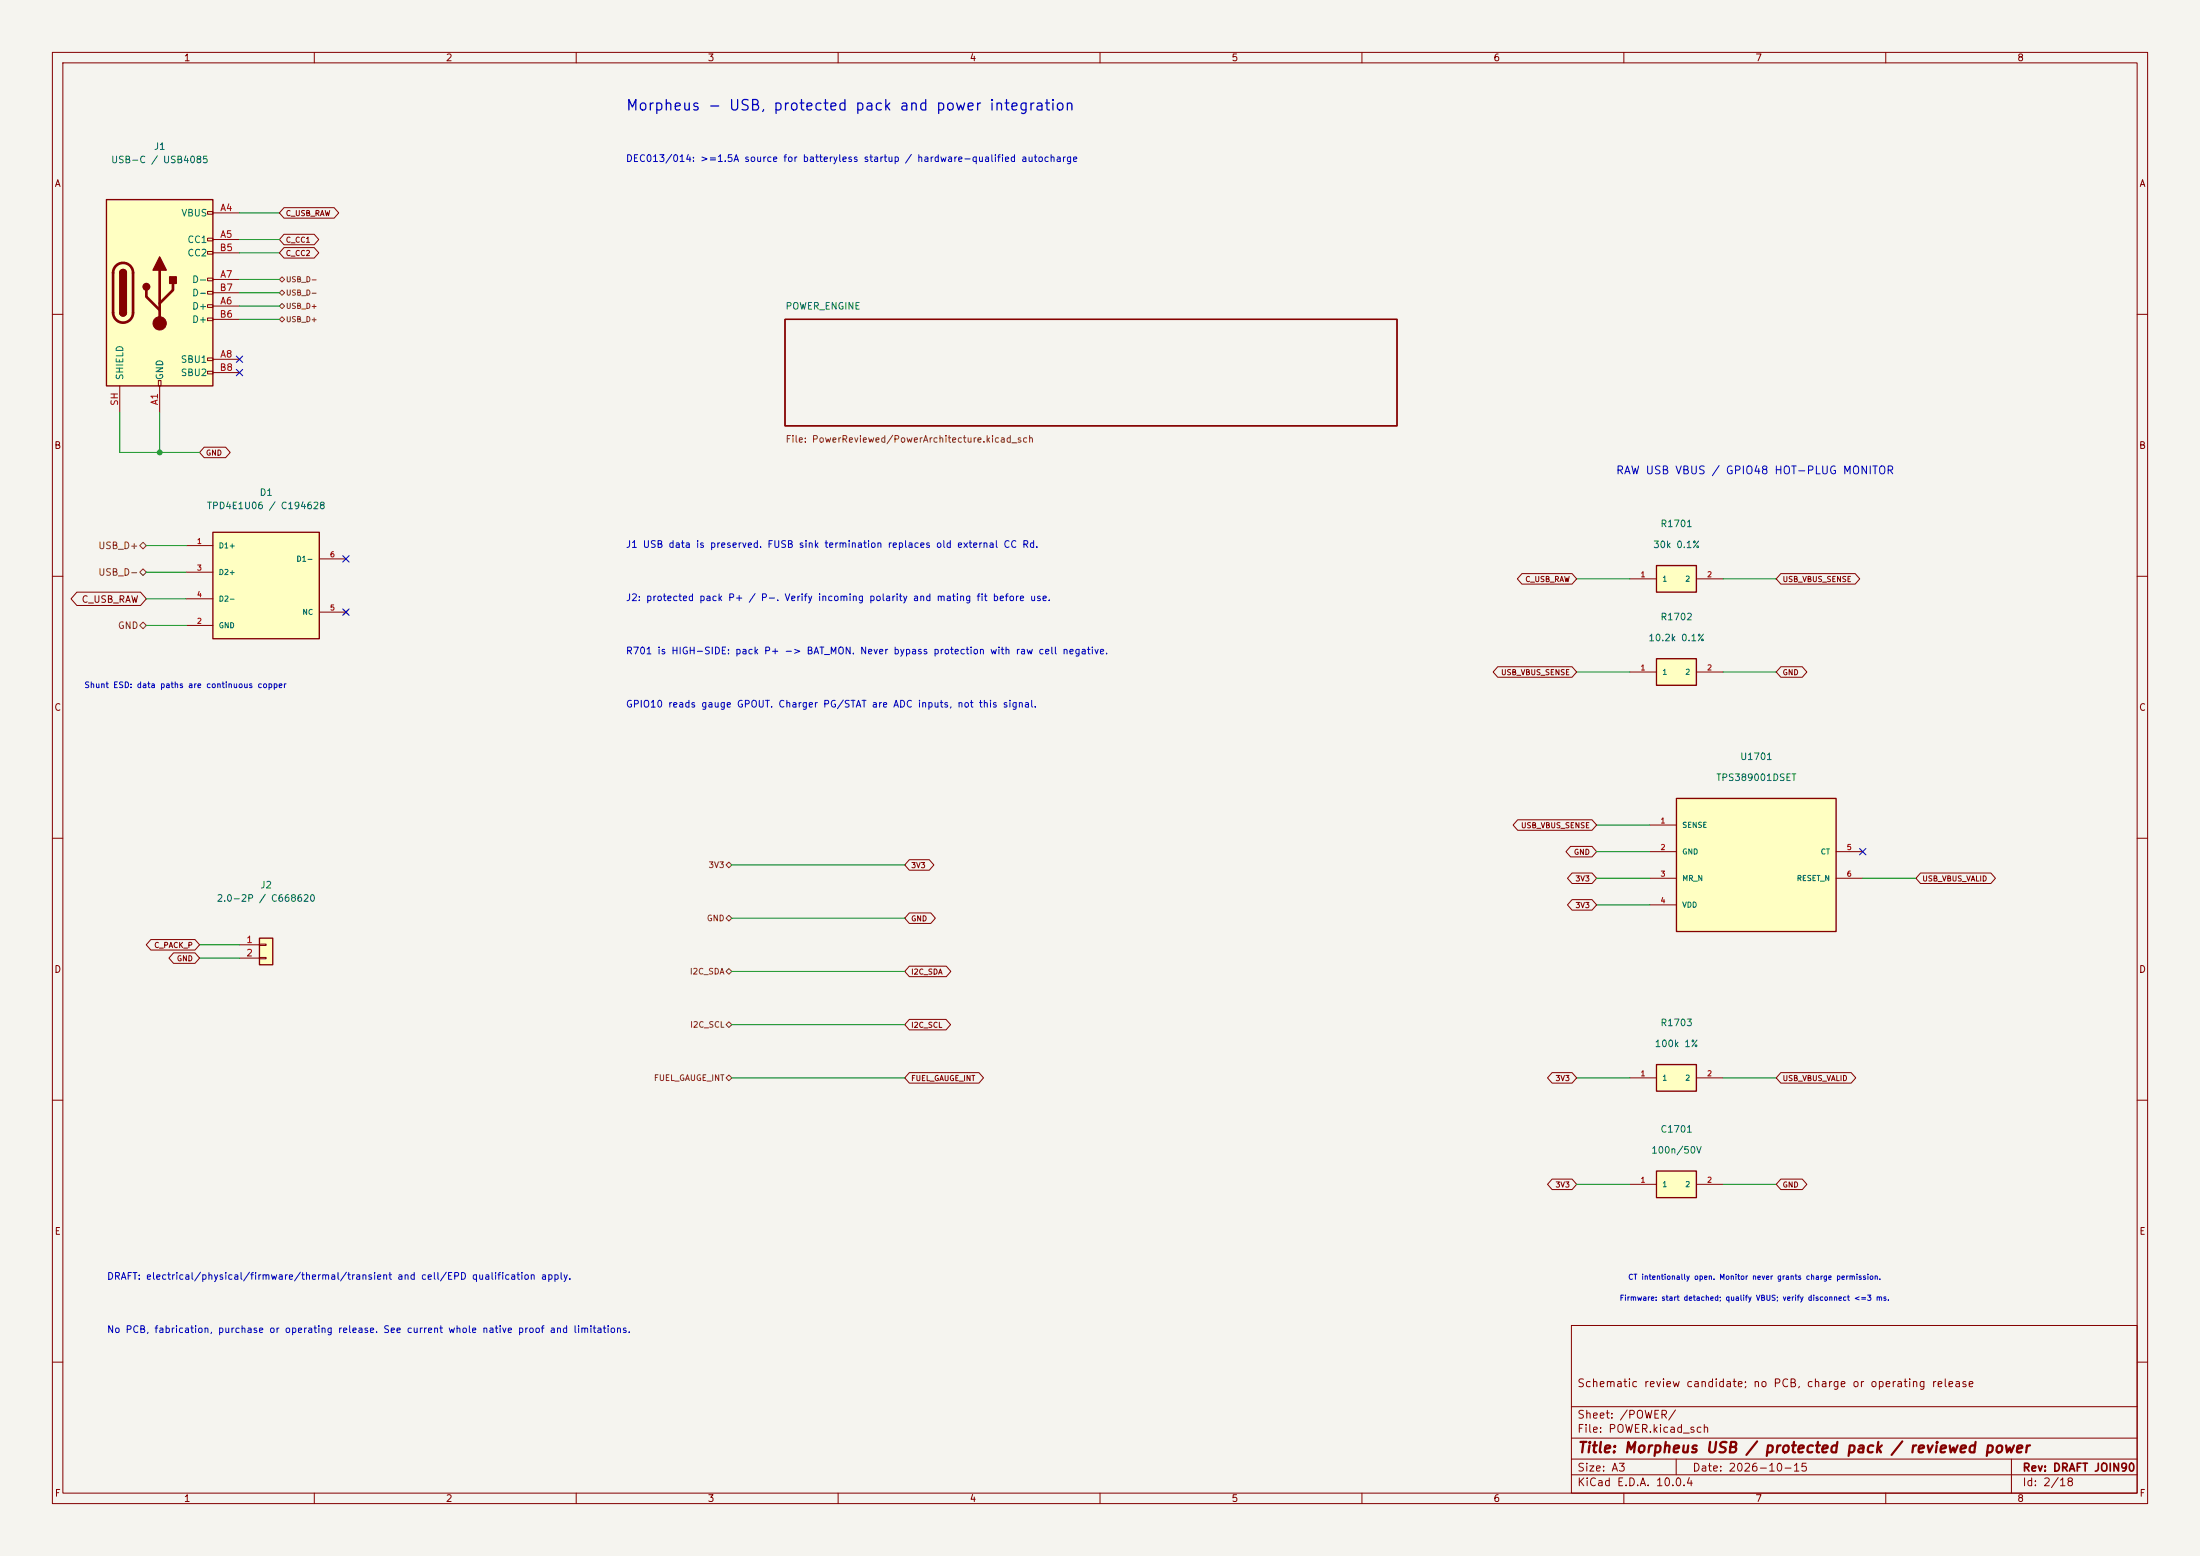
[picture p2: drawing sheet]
(kicad_sch (version 20250114) (generator "eeschema") (paper "A3") (title_block (title "Morpheus USB / protected pack / reviewed power") (date "2026-10-15") (rev "DRAFT JOIN90") (comment 1 "Schematic review candidate; no PCB, charge or operating release")) (lib_symbols (symbol "Connector:USB_C_Receptacle_USB2.0_16P"
   (pin_names
    (offset 1.016)) (exclude_from_sim no) (in_bom yes) (on_board yes)
   (in_pos_files yes)
   (duplicate_pin_numbers_are_jumpers no)
   (property "Reference" "J" (at 0 22.225 0) (show_name no) (do_not_autoplace no) (effects (font (size 1.27 1.27))))
   (property "Value" "USB_C_Receptacle_USB2.0_16P" (at 0 19.685 0) (show_name no) (do_not_autoplace no) (effects (font (size 1.27 1.27))))
   (property "Footprint" "" (at 3.81 0 0) (show_name no) (do_not_autoplace no) (hide yes) (effects (font (size 1.27 1.27))))
   (property "Datasheet" "https://www.usb.org/sites/default/files/documents/usb_type-c.zip" (at 3.81 0 0) (show_name no) (do_not_autoplace no) (hide yes) (effects (font (size 1.27 1.27))))
   (property "Description" "USB 2.0-only 16P Type-C Receptacle connector" (at 0 0 0) (show_name no) (do_not_autoplace no) (hide yes) (effects (font (size 1.27 1.27))))
   (symbol "USB_C_Receptacle_USB2.0_16P_0_0"
    (rectangle (start -0.254 -17.78) (end 0.254 -16.764) (stroke (width 0) (type default)) (fill (type none)))
    (rectangle (start 10.16 15.494) (end 9.144 14.986) (stroke (width 0) (type default)) (fill (type none)))
    (rectangle (start 10.16 10.414) (end 9.144 9.906) (stroke (width 0) (type default)) (fill (type none)))
    (rectangle (start 10.16 7.874) (end 9.144 7.366) (stroke (width 0) (type default)) (fill (type none)))
    (rectangle (start 10.16 2.794) (end 9.144 2.286) (stroke (width 0) (type default)) (fill (type none)))
    (rectangle (start 10.16 0.254) (end 9.144 -0.254) (stroke (width 0) (type default)) (fill (type none)))
    (rectangle (start 10.16 -2.286) (end 9.144 -2.794) (stroke (width 0) (type default)) (fill (type none)))
    (rectangle (start 10.16 -4.826) (end 9.144 -5.334) (stroke (width 0) (type default)) (fill (type none)))
    (rectangle (start 10.16 -12.446) (end 9.144 -12.954) (stroke (width 0) (type default)) (fill (type none)))
    (rectangle (start 10.16 -14.986) (end 9.144 -15.494) (stroke (width 0) (type default)) (fill (type none))))
   (symbol "USB_C_Receptacle_USB2.0_16P_0_1"
    (rectangle (start -10.16 17.78) (end 10.16 -17.78) (stroke (width 0.254) (type default)) (fill (type background)))
    (polyline (pts (xy -8.89 -3.81) (xy -8.89 3.81)) (stroke (width 0.508) (type default)) (fill (type none)))
    (rectangle (start -7.62 -3.81) (end -6.35 3.81) (stroke (width 0.254) (type default)) (fill (type outline)))
    (arc (start -7.62 3.81) (mid -6.985 4.4423) (end -6.35 3.81) (stroke (width 0.254) (type default)) (fill (type none)))
    (arc (start -7.62 3.81) (mid -6.985 4.4423) (end -6.35 3.81) (stroke (width 0.254) (type default)) (fill (type outline)))
    (arc (start -8.89 3.81) (mid -6.985 5.7067) (end -5.08 3.81) (stroke (width 0.508) (type default)) (fill (type none)))
    (arc (start -5.08 -3.81) (mid -6.985 -5.7067) (end -8.89 -3.81) (stroke (width 0.508) (type default)) (fill (type none)))
    (arc (start -6.35 -3.81) (mid -6.985 -4.4423) (end -7.62 -3.81) (stroke (width 0.254) (type default)) (fill (type none)))
    (arc (start -6.35 -3.81) (mid -6.985 -4.4423) (end -7.62 -3.81) (stroke (width 0.254) (type default)) (fill (type outline)))
    (polyline (pts (xy -5.08 3.81) (xy -5.08 -3.81)) (stroke (width 0.508) (type default)) (fill (type none)))
    (circle (center -2.54 1.143) (radius 0.635) (stroke (width 0.254) (type default)) (fill (type outline)))
    (polyline (pts (xy -1.27 4.318) (xy 0 6.858) (xy 1.27 4.318) (xy -1.27 4.318)) (stroke (width 0.254) (type default)) (fill (type outline)))
    (polyline (pts (xy 0 -2.032) (xy 2.54 0.508) (xy 2.54 1.778)) (stroke (width 0.508) (type default)) (fill (type none)))
    (polyline (pts (xy 0 -3.302) (xy -2.54 -0.762) (xy -2.54 0.508)) (stroke (width 0.508) (type default)) (fill (type none)))
    (polyline (pts (xy 0 -5.842) (xy 0 4.318)) (stroke (width 0.508) (type default)) (fill (type none)))
    (circle (center 0 -5.842) (radius 1.27) (stroke (width 0) (type default)) (fill (type outline)))
    (rectangle (start 1.905 1.778) (end 3.175 3.048) (stroke (width 0.254) (type default)) (fill (type outline))))
   (symbol "USB_C_Receptacle_USB2.0_16P_1_1"
    (pin passive line (at 0 -22.86 90) (length 5.08) (name "GND" (effects (font (size 1.27 1.27)))) (number "A1" (effects (font (size 1.27 1.27)))))
    (pin passive line (at 15.24 15.24 180) (length 5.08) (name "VBUS" (effects (font (size 1.27 1.27)))) (number "A4" (effects (font (size 1.27 1.27)))))
    (pin bidirectional line (at 15.24 10.16 180) (length 5.08) (name "CC1" (effects (font (size 1.27 1.27)))) (number "A5" (effects (font (size 1.27 1.27)))))
    (pin bidirectional line (at 15.24 -2.54 180) (length 5.08) (name "D+" (effects (font (size 1.27 1.27)))) (number "A6" (effects (font (size 1.27 1.27)))))
    (pin bidirectional line (at 15.24 2.54 180) (length 5.08) (name "D-" (effects (font (size 1.27 1.27)))) (number "A7" (effects (font (size 1.27 1.27)))))
    (pin bidirectional line (at 15.24 -12.7 180) (length 5.08) (name "SBU1" (effects (font (size 1.27 1.27)))) (number "A8" (effects (font (size 1.27 1.27)))))
    (pin passive line (at 15.24 15.24 180) (length 5.08) (hide yes) (name "VBUS" (effects (font (size 1.27 1.27)))) (number "A9" (effects (font (size 1.27 1.27)))))
    (pin passive line (at 0 -22.86 90) (length 5.08) (hide yes) (name "GND" (effects (font (size 1.27 1.27)))) (number "A12" (effects (font (size 1.27 1.27)))))
    (pin passive line (at 0 -22.86 90) (length 5.08) (hide yes) (name "GND" (effects (font (size 1.27 1.27)))) (number "B1" (effects (font (size 1.27 1.27)))))
    (pin passive line (at 15.24 15.24 180) (length 5.08) (hide yes) (name "VBUS" (effects (font (size 1.27 1.27)))) (number "B4" (effects (font (size 1.27 1.27)))))
    (pin bidirectional line (at 15.24 7.62 180) (length 5.08) (name "CC2" (effects (font (size 1.27 1.27)))) (number "B5" (effects (font (size 1.27 1.27)))))
    (pin bidirectional line (at 15.24 -5.08 180) (length 5.08) (name "D+" (effects (font (size 1.27 1.27)))) (number "B6" (effects (font (size 1.27 1.27)))))
    (pin bidirectional line (at 15.24 0 180) (length 5.08) (name "D-" (effects (font (size 1.27 1.27)))) (number "B7" (effects (font (size 1.27 1.27)))))
    (pin bidirectional line (at 15.24 -15.24 180) (length 5.08) (name "SBU2" (effects (font (size 1.27 1.27)))) (number "B8" (effects (font (size 1.27 1.27)))))
    (pin passive line (at 15.24 15.24 180) (length 5.08) (hide yes) (name "VBUS" (effects (font (size 1.27 1.27)))) (number "B9" (effects (font (size 1.27 1.27)))))
    (pin passive line (at 0 -22.86 90) (length 5.08) (hide yes) (name "GND" (effects (font (size 1.27 1.27)))) (number "B12" (effects (font (size 1.27 1.27)))))
    (pin passive line (at -7.62 -22.86 90) (length 5.08) (name "SHIELD" (effects (font (size 1.27 1.27)))) (number "SH" (effects (font (size 1.27 1.27))))))
   (embedded_fonts no)) (symbol "Connector_Generic:Conn_01x02"
   (pin_names
    (offset 1.016) (hide yes)) (exclude_from_sim no) (in_bom yes) (on_board yes)
   (in_pos_files yes)
   (duplicate_pin_numbers_are_jumpers no)
   (property "Reference" "J" (at 0 2.54 0) (show_name no) (do_not_autoplace no) (effects (font (size 1.27 1.27))))
   (property "Value" "Conn_01x02" (at 0 -5.08 0) (show_name no) (do_not_autoplace no) (effects (font (size 1.27 1.27))))
   (property "Footprint" "" (at 0 0 0) (show_name no) (do_not_autoplace no) (hide yes) (effects (font (size 1.27 1.27))))
   (property "Datasheet" "" (at 0 0 0) (show_name no) (do_not_autoplace no) (hide yes) (effects (font (size 1.27 1.27))))
   (property "Description" "Generic connector, single row, 01x02, script generated (kicad-library-utils/schlib/autogen/connector/)" (at 0 0 0) (show_name no) (do_not_autoplace no) (hide yes) (effects (font (size 1.27 1.27))))
   (symbol "Conn_01x02_1_1"
    (rectangle (start -1.27 1.27) (end 1.27 -3.81) (stroke (width 0.254) (type default)) (fill (type background)))
    (rectangle (start -1.27 0.127) (end 0 -0.127) (stroke (width 0.1524) (type default)) (fill (type none)))
    (rectangle (start -1.27 -2.413) (end 0 -2.667) (stroke (width 0.1524) (type default)) (fill (type none)))
    (pin passive line (at -5.08 0 0) (length 3.81) (name "Pin_1" (effects (font (size 1.27 1.27)))) (number "1" (effects (font (size 1.27 1.27)))))
    (pin passive line (at -5.08 -2.54 0) (length 3.81) (name "Pin_2" (effects (font (size 1.27 1.27)))) (number "2" (effects (font (size 1.27 1.27))))))
   (embedded_fonts no)) (symbol "MorpheusUSB:TPD4E1U06DCK" (pin_names (offset 1.016)) (in_bom yes) (on_board yes) (property "Reference" "D" (at 0 17.78 0) (effects (font (size 1.27 1.27)) )) (property "Value" "TPD4E1U06DCK" (at 0 15.24 0) (effects (font (size 1.27 1.27)) )) (symbol "TPD4E1U06DCK_0_1" (rectangle (start -10.16 10.16) (end 10.16 -10.16) (stroke (width .254) (type default)) (fill (type background)))) (symbol "TPD4E1U06DCK_1_1" (pin passive line (at -15.24 7.62 0) (length 5.08) (name "D1+" (effects (font (size 1.0 1.0)) )) (number "1" (effects (font (size 1.0 1.0)) ))) (pin passive line (at -15.24 2.54 0) (length 5.08) (name "D2+" (effects (font (size 1.0 1.0)) )) (number "3" (effects (font (size 1.0 1.0)) ))) (pin passive line (at -15.24 -2.54 0) (length 5.08) (name "D2-" (effects (font (size 1.0 1.0)) )) (number "4" (effects (font (size 1.0 1.0)) ))) (pin passive line (at -15.24 -7.62 0) (length 5.08) (name "GND" (effects (font (size 1.0 1.0)) )) (number "2" (effects (font (size 1.0 1.0)) ))) (pin passive line (at 15.24 5.08 180) (length 5.08) (name "D1-" (effects (font (size 1.0 1.0)) )) (number "6" (effects (font (size 1.0 1.0)) ))) (pin no_connect line (at 15.24 -5.08 180) (length 5.08) (name "NC" (effects (font (size 1.0 1.0)) )) (number "5" (effects (font (size 1.0 1.0)) ))) ))
  (symbol "QUAL:TPS3890_DSE" (pin_names (offset 1.016)) (in_bom yes) (on_board yes) (property "Reference" "U" (at 0 16.509999999999998 0) (effects (font (size 1.27 1.27)))) (property "Value" "TPS3890_DSE" (at 0 -16.509999999999998 0) (effects (font (size 1.27 1.27)))) (symbol "TPS3890_DSE_0_1" (rectangle (start -15.24 12.7) (end 15.24 -12.7) (stroke (width 0.254) (type default)) (fill (type background)))) (symbol "TPS3890_DSE_1_1" (pin input line (at -20.32 7.62 0) (length 5.08) (name "SENSE" (effects (font (size 1.0 1.0)))) (number "1" (effects (font (size 1.0 1.0))))) (pin power_in line (at -20.32 2.54 0) (length 5.08) (name "GND" (effects (font (size 1.0 1.0)))) (number "2" (effects (font (size 1.0 1.0))))) (pin input line (at -20.32 -2.54 0) (length 5.08) (name "MR_N" (effects (font (size 1.0 1.0)))) (number "3" (effects (font (size 1.0 1.0))))) (pin power_in line (at -20.32 -7.62 0) (length 5.08) (name "VDD" (effects (font (size 1.0 1.0)))) (number "4" (effects (font (size 1.0 1.0))))) (pin input line (at 20.32 2.54 180) (length 5.08) (name "CT" (effects (font (size 1.0 1.0)))) (number "5" (effects (font (size 1.0 1.0))))) (pin open_collector line (at 20.32 -2.54 180) (length 5.08) (name "RESET_N" (effects (font (size 1.0 1.0)))) (number "6" (effects (font (size 1.0 1.0)))))))
  (symbol "SRC:R" (pin_names (offset 1.016)) (in_bom yes) (on_board yes) (property "Reference" "U" (at 0 6.35 0) (effects (font (size 1.27 1.27)))) (property "Value" "R" (at 0 -6.35 0) (effects (font (size 1.27 1.27)))) (symbol "R_0_1" (rectangle (start -3.81 2.54) (end 3.81 -2.54) (stroke (width 0.254) (type default)) (fill (type background)))) (symbol "R_1_1" (pin passive line (at -8.89 0 0) (length 5.08) (name "1" (effects (font (size 1.0 1.0)))) (number "1" (effects (font (size 1.0 1.0))))) (pin passive line (at 8.89 0 180) (length 5.08) (name "2" (effects (font (size 1.0 1.0)))) (number "2" (effects (font (size 1.0 1.0)))))))
  (symbol "MON:C" (pin_names (offset 1.016)) (in_bom yes) (on_board yes) (property "Reference" "U" (at 0 6.35 0) (effects (font (size 1.27 1.27)))) (property "Value" "C" (at 0 -6.35 0) (effects (font (size 1.27 1.27)))) (symbol "C_0_1" (rectangle (start -3.81 2.54) (end 3.81 -2.54) (stroke (width 0.254) (type default)) (fill (type background)))) (symbol "C_1_1" (pin passive line (at -8.89 0 0) (length 5.08) (name "1" (effects (font (size 1.0 1.0)))) (number "1" (effects (font (size 1.0 1.0))))) (pin passive line (at 8.89 0 180) (length 5.08) (name "2" (effects (font (size 1.0 1.0)))) (number "2" (effects (font (size 1.0 1.0))))))))
(symbol
  (lib_id "Connector:USB_C_Receptacle_USB2.0_16P")
  (at 30.48 55.88 0)
  (unit 1)
  (body_style 1)
  (exclude_from_sim no)
  (in_bom yes)
  (on_board yes)
  (in_pos_files yes)
  (dnp no)
  (property "Reference" "J1" (at 30.48 27.94 0) (show_name no) (do_not_autoplace no) (effects (font (size 1.27 1.27))))
  (property "Value" "USB-C / USB4085" (at 30.48 30.48 0) (show_name no) (do_not_autoplace no) (effects (font (size 1.27 1.27))))
  (property "Footprint" "Morpheus:USB_C_Receptacle_GCT_USB4085_GF_A" (at 30.48 55.88 0) (hide yes) (show_name no) (do_not_autoplace no) (effects (font (size 1.27 1.27))))
  (property "Datasheet" "https://gct.co/Files/Drawings/USB4085.pdf" (at 30.48 55.88 0) (hide yes) (show_name no) (do_not_autoplace no) (effects (font (size 1.27 1.27))))
  (property "Description" "" (at 30.48 55.88 0) (show_name no) (do_not_autoplace no) (effects (font (size 1.27 1.27))))
  (pin "A5")
  (pin "A9")
  (pin "B1")
  (pin "B7")
  (pin "B12")
  (pin "B5")
  (pin "A7")
  (pin "A4")
  (pin "A8")
  (pin "A1")
  (pin "A6")
  (pin "A12")
  (pin "B4")
  (pin "B6")
  (pin "B8")
  (pin "B9")
  (pin "SH")
  
 (property "ManufacturerPartNumber" "USB4085-GF-A" (at 30.48 55.88 0) (hide yes) (effects (font (size 1.27 1.27))))
 
 (property "LCSC" "" (at 30.48 55.88 0) (hide yes) (effects (font (size 1.27 1.27))))
 
 (property "Manufacturer" "GCT" (at 30.48 55.88 0) (hide yes) (effects (font (size 1.27 1.27)))))
(no_connect (at 45.72 68.58))
(no_connect (at 45.72 71.12))
(wire (pts (xy 30.48 78.74) (xy 30.48 86.36)) (stroke (width 0) (type default)))
(wire (pts (xy 22.86 78.74) (xy 22.86 86.36)) (stroke (width 0) (type default)))
(wire (pts (xy 22.86 86.36) (xy 38.1 86.36)) (stroke (width 0) (type default)))
(global_label "GND" (shape bidirectional) (at 38.1 86.36 0) (effects (font (size 1.0 1.0)) (justify left)))
(junction (at 30.48 86.36) (diameter 0) (color 0 0 0 0))
(wire (pts (xy 45.72 40.64) (xy 53.34 40.64)) (stroke (width 0) (type default)))
(global_label "C_USB_RAW" (shape bidirectional) (at 53.34 40.64 0) (effects (font (size 1.0 1.0)) (justify left)))
(wire (pts (xy 45.72 45.72) (xy 53.34 45.72)) (stroke (width 0) (type default)))
(global_label "C_CC1" (shape bidirectional) (at 53.34 45.72 0) (effects (font (size 1.0 1.0)) (justify left)))
(wire (pts (xy 45.72 58.42) (xy 53.34 58.42)) (stroke (width 0) (type default)))
(hierarchical_label "USB_D+" (shape bidirectional) (at 53.34 58.42 0) (effects (font (size 1.0 1.0)) (justify left)))
(wire (pts (xy 45.72 53.34) (xy 53.34 53.34)) (stroke (width 0) (type default)))
(hierarchical_label "USB_D-" (shape bidirectional) (at 53.34 53.34 0) (effects (font (size 1.0 1.0)) (justify left)))
(wire (pts (xy 45.72 48.26) (xy 53.34 48.26)) (stroke (width 0) (type default)))
(global_label "C_CC2" (shape bidirectional) (at 53.34 48.26 0) (effects (font (size 1.0 1.0)) (justify left)))
(wire (pts (xy 45.72 60.96) (xy 53.34 60.96)) (stroke (width 0) (type default)))
(hierarchical_label "USB_D+" (shape bidirectional) (at 53.34 60.96 0) (effects (font (size 1.0 1.0)) (justify left)))
(wire (pts (xy 45.72 55.88) (xy 53.34 55.88)) (stroke (width 0) (type default)))
(hierarchical_label "USB_D-" (shape bidirectional) (at 53.34 55.88 0) (effects (font (size 1.0 1.0)) (justify left)))
(symbol
  (lib_id "Connector_Generic:Conn_01x02")
  (at 50.8 180.34 0)
  (unit 1)
  (body_style 1)
  (exclude_from_sim no)
  (in_bom yes)
  (on_board yes)
  (in_pos_files yes)
  (dnp no)
  (property "Reference" "J2" (at 50.8 168.91 0) (show_name no) (do_not_autoplace no) (effects (font (size 1.27 1.27))))
  (property "Value" "2.0-2P / C668620" (at 50.8 171.45 0) (show_name no) (do_not_autoplace no) (effects (font (size 1.27 1.27))))
  (property "Footprint" "Morpheus:SHOU_HAN_2_0_2P_WT" (at 50.8 180.34 0) (hide yes) (show_name no) (do_not_autoplace no) (effects (font (size 1.27 1.27))))
  (property "Datasheet" "https://datasheet.lcsc.com/datasheet/pdf/dce18c3d77bfbed062e0f133b57b17e3.pdf?productCode=C668620" (at 50.8 180.34 0) (hide yes) (show_name no) (do_not_autoplace no) (effects (font (size 1.27 1.27))))
  (property "Description" "" (at 50.8 180.34 0) (show_name no) (do_not_autoplace no) (effects (font (size 1.27 1.27))))
  (pin "1")
  (pin "2")
  
 (property "ManufacturerPartNumber" "2.0-2P WT" (at 50.8 180.34 0) (hide yes) (effects (font (size 1.27 1.27))))
 
 (property "LCSC" "C668620" (at 50.8 180.34 0) (hide yes) (effects (font (size 1.27 1.27))))
 
 (property "Manufacturer" "SHOU HAN" (at 50.8 180.34 0) (hide yes) (effects (font (size 1.27 1.27)))))
(wire (pts (xy 45.72 180.34) (xy 38.1 180.34)) (stroke (width 0) (type default)))
(global_label "C_PACK_P" (shape bidirectional) (at 38.1 180.34 180) (effects (font (size 1.0 1.0)) (justify right)))
(wire (pts (xy 45.72 182.88) (xy 38.1 182.88)) (stroke (width 0) (type default)))
(global_label "GND" (shape bidirectional) (at 38.1 182.88 180) (effects (font (size 1.0 1.0)) (justify right)))
(symbol (lib_id "MorpheusUSB:TPD4E1U06DCK") (at 50.8 111.76 0) (unit 1) (in_bom yes) (on_board yes) (property "Reference" "D1" (at 50.8 93.98 0) (effects (font (size 1.27 1.27)) )) (property "Value" "TPD4E1U06 / C194628" (at 50.8 96.52 0) (effects (font (size 1.27 1.27)) )) (property "Footprint" "Morpheus:TI_TPD4E1U06_DCK0006A" (at 50.8 111.76 0) (effects (font (size 1.27 1.27)) (hide yes))) (property "Datasheet" "https://www.ti.com/lit/ds/symlink/tpd4e1u06.pdf" (at 50.8 111.76 0) (effects (font (size 1.27 1.27)) (hide yes))) (property "ManufacturerPartNumber" "TPD4E1U06DCKR" (at 50.8 111.76 0) (effects (font (size 1.27 1.27)) (hide yes))) (property "LCSC" "C194628" (at 50.8 111.76 0) (effects (font (size 1.27 1.27)) (hide yes))) (property "Manufacturer" "Texas Instruments" (at 50.8 111.76 0) (effects (font (size 1.27 1.27)) (hide yes))) (property "ProtectionScope" "Shunt channels1USB_D+,3USB_D-,4VBUS;2GND;5NC/6unused open. Explicit external data continuity. Not DC OVP or board ESD approval." (at 50.8 111.76 0) (effects (font (size 1.27 1.27)) (hide yes))) (pin "1") (pin "3") (pin "4") (pin "2") (pin "6") (pin "5"))
(wire (pts (xy 35.56 104.14) (xy 27.94 104.14)) (stroke (width 0) (type default)))
(hierarchical_label "USB_D+" (shape bidirectional) (at 27.94 104.14 180) (effects (font (size 1.27 1.27)) (justify right)))
(wire (pts (xy 35.56 109.22) (xy 27.94 109.22)) (stroke (width 0) (type default)))
(hierarchical_label "USB_D-" (shape bidirectional) (at 27.94 109.22 180) (effects (font (size 1.27 1.27)) (justify right)))
(wire (pts (xy 35.56 114.3) (xy 27.94 114.3)) (stroke (width 0) (type default)))
(global_label "C_USB_RAW" (shape bidirectional)  (at 27.94 114.3 180) (effects (font (size 1.27 1.27)) (justify right)))
(wire (pts (xy 35.56 119.38) (xy 27.94 119.38)) (stroke (width 0) (type default)))
(hierarchical_label "GND" (shape bidirectional) (at 27.94 119.38 180) (effects (font (size 1.27 1.27)) (justify right)))
(no_connect (at 66.04 106.68))
(no_connect (at 66.04 116.84))
(text "Shunt ESD: data paths are continuous copper" (at 16 131 0) (effects (font (size 1.1 1.1)) (justify left)))
(wire (pts (xy 139.7 165.1) (xy 172.72 165.1)) (stroke (width 0) (type default)))
(hierarchical_label "3V3" (shape bidirectional) (at 139.7 165.1 180) (effects (font (size 1.1 1.1)) (justify right)))
(global_label "3V3" (shape bidirectional) (at 172.72 165.1 0) (effects (font (size 1.0 1.0)) (justify left)))
(wire (pts (xy 139.7 175.26) (xy 172.72 175.26)) (stroke (width 0) (type default)))
(hierarchical_label "GND" (shape bidirectional) (at 139.7 175.26 180) (effects (font (size 1.1 1.1)) (justify right)))
(global_label "GND" (shape bidirectional) (at 172.72 175.26 0) (effects (font (size 1.0 1.0)) (justify left)))
(wire (pts (xy 139.7 185.42) (xy 172.72 185.42)) (stroke (width 0) (type default)))
(hierarchical_label "I2C_SDA" (shape bidirectional) (at 139.7 185.42 180) (effects (font (size 1.1 1.1)) (justify right)))
(global_label "I2C_SDA" (shape bidirectional) (at 172.72 185.42 0) (effects (font (size 1.0 1.0)) (justify left)))
(wire (pts (xy 139.7 195.57999999999998) (xy 172.72 195.57999999999998)) (stroke (width 0) (type default)))
(hierarchical_label "I2C_SCL" (shape bidirectional) (at 139.7 195.57999999999998 180) (effects (font (size 1.1 1.1)) (justify right)))
(global_label "I2C_SCL" (shape bidirectional) (at 172.72 195.57999999999998 0) (effects (font (size 1.0 1.0)) (justify left)))
(wire (pts (xy 139.7 205.74) (xy 172.72 205.74)) (stroke (width 0) (type default)))
(hierarchical_label "FUEL_GAUGE_INT" (shape bidirectional) (at 139.7 205.74 180) (effects (font (size 1.1 1.1)) (justify right)))
(global_label "FUEL_GAUGE_INT" (shape bidirectional) (at 172.72 205.74 0) (effects (font (size 1.0 1.0)) (justify left)))
(sheet (at 149.86 60.96) (size 116.84 20.32) (stroke (width .254) (type default)) (fill (color 0 0 0 0)) (property "Sheetname" "POWER_ENGINE" (at 149.86 58.42 0) (effects (font (size 1.27 1.27)) (justify left))) (property "Sheetfile" "PowerReviewed/PowerArchitecture.kicad_sch" (at 149.86 83.82 0) (effects (font (size 1.27 1.27)) (justify left))))
(text "Morpheus - USB, protected pack and power integration" (at 119.38 20.32 0) (effects (font (size 2.0 2.0)) (justify left)))
(text "DEC013/014: >=1.5A source for batteryless startup / hardware-qualified autocharge" (at 119.38 30.48 0) (effects (font (size 1.3 1.3)) (justify left)))
(text "J1 USB data is preserved. FUSB sink termination replaces old external CC Rd." (at 119.38 104.14 0) (effects (font (size 1.3 1.3)) (justify left)))
(text "J2: protected pack P+ / P-. Verify incoming polarity and mating fit before use." (at 119.38 114.3 0) (effects (font (size 1.3 1.3)) (justify left)))
(text "R701 is HIGH-SIDE: pack P+ -> BAT_MON. Never bypass protection with raw cell negative." (at 119.38 124.46 0) (effects (font (size 1.3 1.3)) (justify left)))
(text "GPIO10 reads gauge GPOUT. Charger PG/STAT are ADC inputs, not this signal." (at 119.38 134.62 0) (effects (font (size 1.3 1.3)) (justify left)))
(text "DRAFT: electrical/physical/firmware/thermal/transient and cell/EPD qualification apply." (at 20.32 243.84 0) (effects (font (size 1.3 1.3)) (justify left)))
(text "No PCB, fabrication, purchase or operating release. See current whole native proof and limitations." (at 20.32 254 0) (effects (font (size 1.3 1.3)) (justify left)))

 (symbol (lib_id "QUAL:TPS3890_DSE") (at 335.28 165.1 0) (unit 1) (in_bom yes) (on_board yes) (property "Reference" "U1701" (at 335.28 144.4 0) (effects (font (size 1.27 1.27)))) (property "Value" "TPS389001DSET" (at 335.28 148.4 0) (effects (font (size 1.27 1.27)))) (property "Footprint" "Morpheus_Power_Reviewed:TI_DSE0006A" (at 335.28 165.1 0) (effects (font (size 1.27 1.27)) (hide yes))) (property "ManufacturerPartNumber" "TPS389001DSET" (at 335.28 165.1 0) (effects (font (size 1.27 1.27)) (hide yes))) (property "Datasheet" "https://www.ti.com/lit/ds/symlink/tps3890.pdf" (at 335.28 165.1 0) (effects (font (size 1.27 1.27)) (hide yes))) (property "CandidateScope" "PRIMARY_PIN_VARIANT_AND_EXISTING_QUALIFIED_LAND; TOTAL_R_LEAK_ALLOCATED; USB_STARTUP_TIMING_BENCH_HELD" (at 335.28 165.1 0) (effects (font (size 1.27 1.27)) (hide yes))) (pin "1") (pin "2") (pin "3") (pin "4") (pin "5") (pin "6") (property "Manufacturer" "Texas Instruments" (at 335.28 165.1 0) (effects (font (size 1.27 1.27)) (hide yes))))
 (symbol (lib_id "SRC:R") (at 320.04 110.49 0) (unit 1) (in_bom yes) (on_board yes) (property "Reference" "R1701" (at 320.04 99.94999999999999 0) (effects (font (size 1.27 1.27)))) (property "Value" "30k 0.1%" (at 320.04 103.94999999999999 0) (effects (font (size 1.27 1.27)))) (property "Footprint" "Morpheus_Power_Reviewed:Panasonic_ERA3A" (at 320.04 110.49 0) (effects (font (size 1.27 1.27)) (hide yes))) (property "ManufacturerPartNumber" "ERA3AEB303V" (at 320.04 110.49 0) (effects (font (size 1.27 1.27)) (hide yes))) (property "Datasheet" "https://mediap.industry.panasonic.eu/assets/imported/industrial.panasonic.com/cdbs/www-data/pdf/RDM0000/AOA0000C307.pdf" (at 320.04 110.49 0) (effects (font (size 1.27 1.27)) (hide yes))) (property "CandidateScope" "PRIMARY_PIN_VARIANT_AND_EXISTING_QUALIFIED_LAND; TOTAL_R_LEAK_ALLOCATED; USB_STARTUP_TIMING_BENCH_HELD" (at 320.04 110.49 0) (effects (font (size 1.27 1.27)) (hide yes))) (pin "1") (pin "2") (property "Manufacturer" "Panasonic Industry" (at 320.04 110.49 0) (effects (font (size 1.27 1.27)) (hide yes))))
 (symbol (lib_id "SRC:R") (at 320.04 128.27 0) (unit 1) (in_bom yes) (on_board yes) (property "Reference" "R1702" (at 320.04 117.73000000000002 0) (effects (font (size 1.27 1.27)))) (property "Value" "10.2k 0.1%" (at 320.04 121.73 0) (effects (font (size 1.27 1.27)))) (property "Footprint" "Morpheus_Power_Reviewed:Panasonic_ERA3A" (at 320.04 128.27 0) (effects (font (size 1.27 1.27)) (hide yes))) (property "ManufacturerPartNumber" "ERA3AEB1022V" (at 320.04 128.27 0) (effects (font (size 1.27 1.27)) (hide yes))) (property "Datasheet" "https://mediap.industry.panasonic.eu/assets/imported/industrial.panasonic.com/cdbs/www-data/pdf/RDM0000/AOA0000C307.pdf" (at 320.04 128.27 0) (effects (font (size 1.27 1.27)) (hide yes))) (property "CandidateScope" "PRIMARY_PIN_VARIANT_AND_EXISTING_QUALIFIED_LAND; TOTAL_R_LEAK_ALLOCATED; USB_STARTUP_TIMING_BENCH_HELD" (at 320.04 128.27 0) (effects (font (size 1.27 1.27)) (hide yes))) (pin "1") (pin "2") (property "Manufacturer" "Panasonic Industry" (at 320.04 128.27 0) (effects (font (size 1.27 1.27)) (hide yes))))
 (symbol (lib_id "SRC:R") (at 320.04 205.74 0) (unit 1) (in_bom yes) (on_board yes) (property "Reference" "R1703" (at 320.04 195.20000000000002 0) (effects (font (size 1.27 1.27)))) (property "Value" "100k 1%" (at 320.04 199.20000000000002 0) (effects (font (size 1.27 1.27)))) (property "Footprint" "Morpheus_Power_Reviewed:R_0603_1608Metric" (at 320.04 205.74 0) (effects (font (size 1.27 1.27)) (hide yes))) (property "ManufacturerPartNumber" "RC0603FR-07100KL" (at 320.04 205.74 0) (effects (font (size 1.27 1.27)) (hide yes))) (property "Datasheet" "https://yageogroup.com/content/datasheet/asset/file/PYU-RC_GROUP_51_ROHS_L" (at 320.04 205.74 0) (effects (font (size 1.27 1.27)) (hide yes))) (property "CandidateScope" "PRIMARY_PIN_VARIANT_AND_EXISTING_QUALIFIED_LAND; TOTAL_R_LEAK_ALLOCATED; USB_STARTUP_TIMING_BENCH_HELD" (at 320.04 205.74 0) (effects (font (size 1.27 1.27)) (hide yes))) (pin "1") (pin "2") (property "Manufacturer" "Yageo" (at 320.04 205.74 0) (effects (font (size 1.27 1.27)) (hide yes))))
 (symbol (lib_id "MON:C") (at 320.04 226.06 0) (unit 1) (in_bom yes) (on_board yes) (property "Reference" "C1701" (at 320.04 215.52 0) (effects (font (size 1.27 1.27)))) (property "Value" "100n/50V" (at 320.04 219.52 0) (effects (font (size 1.27 1.27)))) (property "Footprint" "Morpheus_Power_Reviewed:Samsung_C0603" (at 320.04 226.06 0) (effects (font (size 1.27 1.27)) (hide yes))) (property "ManufacturerPartNumber" "CL10B104KB8NNNC" (at 320.04 226.06 0) (effects (font (size 1.27 1.27)) (hide yes))) (property "Datasheet" "https://product.samsungsem.com/mlcc/CL10B104KB8NNN.do" (at 320.04 226.06 0) (effects (font (size 1.27 1.27)) (hide yes))) (property "CandidateScope" "PRIMARY_PIN_VARIANT_AND_EXISTING_QUALIFIED_LAND; TOTAL_R_LEAK_ALLOCATED; USB_STARTUP_TIMING_BENCH_HELD" (at 320.04 226.06 0) (effects (font (size 1.27 1.27)) (hide yes))) (pin "1") (pin "2") (property "Manufacturer" "Samsung Electro-Mechanics" (at 320.04 226.06 0) (effects (font (size 1.27 1.27)) (hide yes))))
 (wire (pts (xy 314.96 157.48) (xy 304.80 157.48)) (stroke (width 0) (type default)))
 (global_label "USB_VBUS_SENSE" (shape bidirectional) (at 304.80 157.48 180) (effects (font (size 1.0 1.0)) (justify right)))
 (wire (pts (xy 314.96 162.56) (xy 304.80 162.56)) (stroke (width 0) (type default)))
 (global_label "GND" (shape bidirectional) (at 304.80 162.56 180) (effects (font (size 1.0 1.0)) (justify right)))
 (wire (pts (xy 314.96 167.64) (xy 304.80 167.64)) (stroke (width 0) (type default)))
 (global_label "3V3" (shape bidirectional) (at 304.80 167.64 180) (effects (font (size 1.0 1.0)) (justify right)))
 (wire (pts (xy 314.96 172.72) (xy 304.80 172.72)) (stroke (width 0) (type default)))
 (global_label "3V3" (shape bidirectional) (at 304.80 172.72 180) (effects (font (size 1.0 1.0)) (justify right)))
 (no_connect (at 355.60 162.56))
 (wire (pts (xy 355.60 167.64) (xy 365.76 167.64)) (stroke (width 0) (type default)))
 (global_label "USB_VBUS_VALID" (shape bidirectional) (at 365.76 167.64 0) (effects (font (size 1.0 1.0)) (justify left)))
 (wire (pts (xy 311.15 110.49) (xy 300.99 110.49)) (stroke (width 0) (type default)))
 (global_label "C_USB_RAW" (shape bidirectional) (at 300.99 110.49 180) (effects (font (size 1.0 1.0)) (justify right)))
 (wire (pts (xy 328.93 110.49) (xy 339.09 110.49)) (stroke (width 0) (type default)))
 (global_label "USB_VBUS_SENSE" (shape bidirectional) (at 339.09 110.49 0) (effects (font (size 1.0 1.0)) (justify left)))
 (wire (pts (xy 311.15 128.27) (xy 300.99 128.27)) (stroke (width 0) (type default)))
 (global_label "USB_VBUS_SENSE" (shape bidirectional) (at 300.99 128.27 180) (effects (font (size 1.0 1.0)) (justify right)))
 (wire (pts (xy 328.93 128.27) (xy 339.09 128.27)) (stroke (width 0) (type default)))
 (global_label "GND" (shape bidirectional) (at 339.09 128.27 0) (effects (font (size 1.0 1.0)) (justify left)))
 (wire (pts (xy 311.15 205.74) (xy 300.99 205.74)) (stroke (width 0) (type default)))
 (global_label "3V3" (shape bidirectional) (at 300.99 205.74 180) (effects (font (size 1.0 1.0)) (justify right)))
 (wire (pts (xy 328.93 205.74) (xy 339.09 205.74)) (stroke (width 0) (type default)))
 (global_label "USB_VBUS_VALID" (shape bidirectional) (at 339.09 205.74 0) (effects (font (size 1.0 1.0)) (justify left)))
 (wire (pts (xy 311.15 226.06) (xy 300.99 226.06)) (stroke (width 0) (type default)))
 (global_label "3V3" (shape bidirectional) (at 300.99 226.06 180) (effects (font (size 1.0 1.0)) (justify right)))
 (wire (pts (xy 328.93 226.06) (xy 339.09 226.06)) (stroke (width 0) (type default)))
 (global_label "GND" (shape bidirectional) (at 339.09 226.06 0) (effects (font (size 1.0 1.0)) (justify left)))
 (text "RAW USB VBUS / GPIO48 HOT-PLUG MONITOR" (at 335 90 0) (effects (font (size 1.5 1.5))))
 (text "CT intentionally open. Monitor never grants charge permission." (at 335 244 0) (effects (font (size 1.0 1.0))))
 (text "Firmware: start detached; qualify VBUS; verify disconnect <=3 ms." (at 335 248 0) (effects (font (size 1.0 1.0)))))
